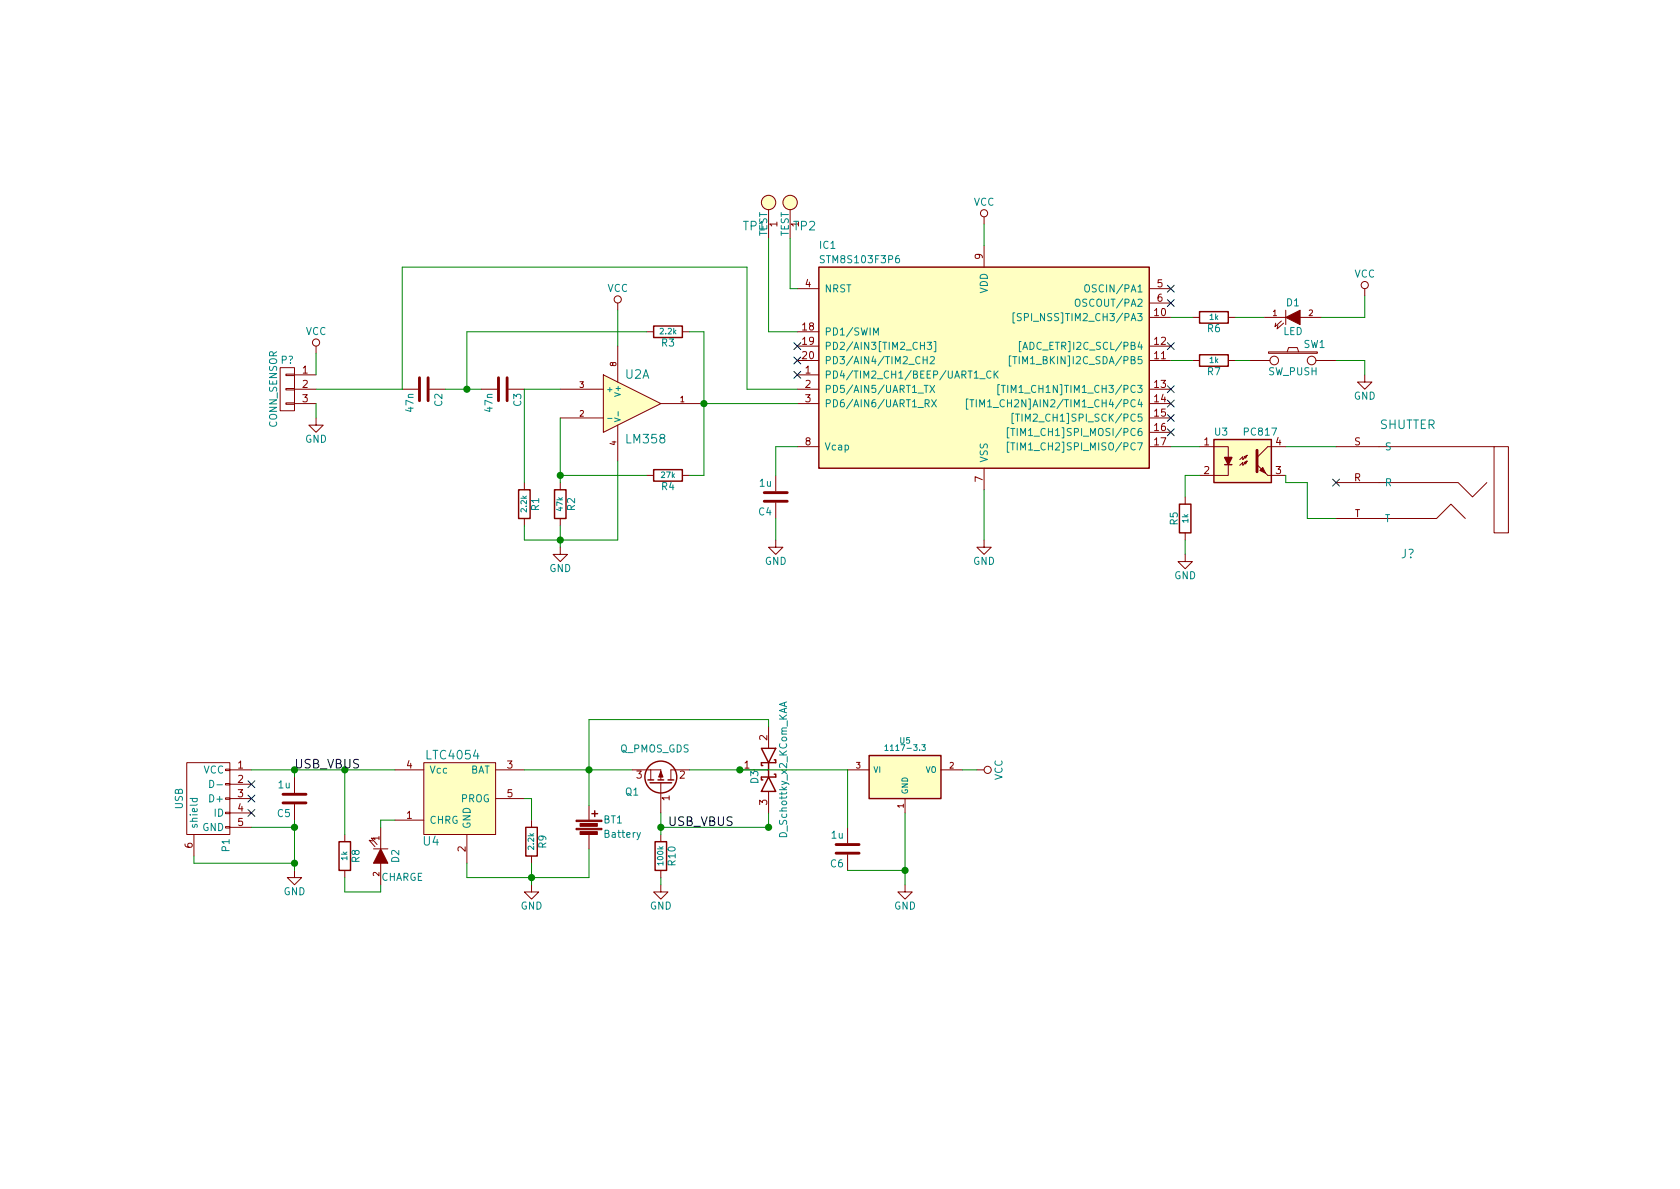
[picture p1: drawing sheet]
EESchema Schematic File Version 2
LIBS:root-rescue
LIBS:power
LIBS:device
LIBS:transistors
LIBS:conn
LIBS:linear
LIBS:regul
LIBS:74xx
LIBS:cmos4000
LIBS:adc-dac
LIBS:memory
LIBS:xilinx
LIBS:microcontrollers
LIBS:dsp
LIBS:microchip
LIBS:analog_switches
LIBS:motorola
LIBS:texas
LIBS:intel
LIBS:audio
LIBS:interface
LIBS:digital-audio
LIBS:philips
LIBS:display
LIBS:cypress
LIBS:siliconi
LIBS:opto
LIBS:atmel
LIBS:contrib
LIBS:valves
LIBS:lightning-cache
LIBS:sensor-cache
LIBS:root-cache
EELAYER 26 0
EELAYER END
$Descr A4 11693 8268
encoding utf-8
Sheet 3 3
Title "Lightning Trigger"
Date "25 May 2015"
Rev ""
Comp ""
Comment1 ""
Comment2 ""
Comment3 ""
Comment4 ""
$EndDescr
$Comp
L LM358-RESCUE-root U2
U 1 1
P 4400 2800
AR Path="/55617204" Ref="U2"  Part="1" 
AR Path="/55851916/55617204" Ref="U2"  Part="1" 
F 0 "U2" H 4350 3000 60  0000 L CNN
F 1 "LM358" H 4350 2550 60  0000 L CNN
F 2 "Housings_SOIC:SOIC-8_3.9x4.9mm_Pitch1.27mm" H 4400 2800 60  0001 C CNN
F 3 "" H 4400 2800 60  0000 C CNN
	1    4400 2800
	1    0    0    -1  
$EndComp
$Comp
L R R3
U 1 1
P 4650 2300
F 0 "R3" V 4730 2300 50  0000 C CNN
F 1 "2.2k" V 4650 2300 39  0000 C CNN
F 2 "Resistors_SMD:R_0603" V 4580 2300 30  0001 C CNN
F 3 "" H 4650 2300 30  0000 C CNN
	1    4650 2300
	0    1    1    0   
$EndComp
$Comp
L R R4
U 1 1
P 4650 3300
F 0 "R4" V 4730 3300 50  0000 C CNN
F 1 "27k" V 4650 3300 39  0000 C CNN
F 2 "Resistors_SMD:R_0603" V 4580 3300 30  0001 C CNN
F 3 "" H 4650 3300 30  0000 C CNN
	1    4650 3300
	0    1    1    0   
$EndComp
$Comp
L R R2
U 1 1
P 3900 3500
F 0 "R2" V 3980 3500 50  0000 C CNN
F 1 "47k" V 3900 3500 39  0000 C CNN
F 2 "Resistors_SMD:R_0603" V 3830 3500 30  0001 C CNN
F 3 "" H 3900 3500 30  0000 C CNN
	1    3900 3500
	1    0    0    -1  
$EndComp
$Comp
L R R1
U 1 1
P 3650 3500
F 0 "R1" V 3730 3500 50  0000 C CNN
F 1 "2.2k" V 3650 3500 39  0000 C CNN
F 2 "Resistors_SMD:R_0603" V 3580 3500 30  0001 C CNN
F 3 "" H 3650 3500 30  0000 C CNN
	1    3650 3500
	1    0    0    -1  
$EndComp
$Comp
L C C3
U 1 1
P 3500 2700
F 0 "C3" H 3525 2800 50  0000 L CNN
F 1 "47n" H 3525 2600 50  0000 L CNN
F 2 "Capacitors_SMD:C_0603" H 3538 2550 30  0001 C CNN
F 3 "" H 3500 2700 60  0000 C CNN
	1    3500 2700
	0    1    1    0   
$EndComp
$Comp
L C C2
U 1 1
P 2950 2700
F 0 "C2" H 2975 2800 50  0000 L CNN
F 1 "47n" H 2975 2600 50  0000 L CNN
F 2 "Capacitors_SMD:C_0603" H 2988 2550 30  0001 C CNN
F 3 "" H 2950 2700 60  0000 C CNN
	1    2950 2700
	0    1    1    0   
$EndComp
$Comp
L VCC #PWR2
U 1 1
P 2200 2450
F 0 "#PWR2" H 2200 2300 50  0001 C CNN
F 1 "VCC" H 2200 2600 50  0000 C CNN
F 2 "" H 2200 2450 60  0000 C CNN
F 3 "" H 2200 2450 60  0000 C CNN
	1    2200 2450
	1    0    0    -1  
$EndComp
$Comp
L VCC #PWR8
U 1 1
P 4300 2150
F 0 "#PWR8" H 4300 2000 50  0001 C CNN
F 1 "VCC" H 4300 2300 50  0000 C CNN
F 2 "" H 4300 2150 60  0000 C CNN
F 3 "" H 4300 2150 60  0000 C CNN
	1    4300 2150
	1    0    0    -1  
$EndComp
$Comp
L GND #PWR9
U 1 1
P 5400 3750
F 0 "#PWR9" H 5400 3500 50  0001 C CNN
F 1 "GND" H 5400 3600 50  0000 C CNN
F 2 "" H 5400 3750 60  0000 C CNN
F 3 "" H 5400 3750 60  0000 C CNN
	1    5400 3750
	1    0    0    -1  
$EndComp
$Comp
L GND #PWR6
U 1 1
P 3900 3800
F 0 "#PWR6" H 3900 3550 50  0001 C CNN
F 1 "GND" H 3900 3650 50  0000 C CNN
F 2 "" H 3900 3800 60  0000 C CNN
F 3 "" H 3900 3800 60  0000 C CNN
	1    3900 3800
	1    0    0    -1  
$EndComp
Wire Wire Line
	2200 2700 2800 2700
Wire Wire Line
	3100 2700 3350 2700
Wire Wire Line
	3650 2700 3900 2700
Wire Wire Line
	3900 2900 3900 3350
Wire Wire Line
	3650 3350 3650 2700
Wire Wire Line
	4500 2300 3250 2300
Wire Wire Line
	3250 2300 3250 2700
Connection ~ 3250 2700
Wire Wire Line
	4500 3300 3900 3300
Connection ~ 3900 3300
Wire Wire Line
	4900 3300 4800 3300
Wire Wire Line
	4900 2300 4900 3300
Wire Wire Line
	4900 2300 4800 2300
Connection ~ 4900 2800
Wire Wire Line
	3900 3650 3900 3800
Wire Wire Line
	3650 3650 3650 3750
Wire Wire Line
	3650 3750 4300 3750
Connection ~ 3900 3750
Wire Wire Line
	4300 3750 4300 3200
$Comp
L STM8S003F3P IC1
U 1 1
P 6850 2500
F 0 "IC1" H 5700 3300 50  0000 L CNN
F 1 "STM8S103F3P6" H 5700 3200 50  0000 L CNN
F 2 "Housings_SSOP:TSSOP-20_4.4x6.5mm_Pitch0.65mm" H 5700 1700 50  0001 L CIN
F 3 "" H 6800 2100 60  0000 C CNN
	1    6850 2500
	1    0    0    -1  
$EndComp
$Comp
L C C4
U 1 1
P 5400 3450
F 0 "C4" H 5425 3550 50  0000 L CNN
F 1 "1u" H 5425 3350 50  0000 L CNN
F 2 "Capacitors_SMD:C_0603" H 5438 3300 30  0001 C CNN
F 3 "" H 5400 3450 60  0000 C CNN
	1    5400 3450
	-1   0    0    1   
$EndComp
Wire Wire Line
	5550 3100 5400 3100
Wire Wire Line
	5400 3100 5400 3300
Wire Wire Line
	5400 3600 5400 3750
$Comp
L VCC #PWR12
U 1 1
P 6850 1550
F 0 "#PWR12" H 6850 1400 50  0001 C CNN
F 1 "VCC" H 6850 1700 50  0000 C CNN
F 2 "" H 6850 1550 60  0000 C CNN
F 3 "" H 6850 1550 60  0000 C CNN
	1    6850 1550
	1    0    0    -1  
$EndComp
$Comp
L GND #PWR13
U 1 1
P 6850 3750
F 0 "#PWR13" H 6850 3500 50  0001 C CNN
F 1 "GND" H 6850 3600 50  0000 C CNN
F 2 "" H 6850 3750 60  0000 C CNN
F 3 "" H 6850 3750 60  0000 C CNN
	1    6850 3750
	1    0    0    -1  
$EndComp
Wire Wire Line
	6850 3750 6850 3400
Wire Wire Line
	6850 1700 6850 1550
Wire Wire Line
	4900 2800 5550 2800
Wire Wire Line
	2800 2700 2800 1850
Wire Wire Line
	2800 1850 5200 1850
Wire Wire Line
	5200 1850 5200 2700
Wire Wire Line
	5200 2700 5550 2700
$Comp
L SW_PUSH SW1
U 1 1
P 9000 2500
F 0 "SW1" H 9150 2610 50  0000 C CNN
F 1 "SW_PUSH" H 9000 2420 50  0000 C CNN
F 2 "Buttons_Switches_ThroughHole:SW_PUSH" H 9000 2500 60  0001 C CNN
F 3 "" H 9000 2500 60  0000 C CNN
	1    9000 2500
	1    0    0    -1  
$EndComp
$Comp
L R R7
U 1 1
P 8450 2500
F 0 "R7" V 8530 2500 50  0000 C CNN
F 1 "1k" V 8450 2500 39  0000 C CNN
F 2 "Resistors_SMD:R_0603" V 8380 2500 30  0001 C CNN
F 3 "" H 8450 2500 30  0000 C CNN
	1    8450 2500
	0    1    1    0   
$EndComp
Wire Wire Line
	8150 2500 8300 2500
Wire Wire Line
	8600 2500 8700 2500
$Comp
L GND #PWR16
U 1 1
P 9500 2600
F 0 "#PWR16" H 9500 2350 50  0001 C CNN
F 1 "GND" H 9500 2450 50  0000 C CNN
F 2 "" H 9500 2600 60  0000 C CNN
F 3 "" H 9500 2600 60  0000 C CNN
	1    9500 2600
	1    0    0    -1  
$EndComp
Wire Wire Line
	9500 2600 9500 2500
Wire Wire Line
	9500 2500 9300 2500
$Comp
L LED-RESCUE-lightning D1
U 1 1
P 9000 2200
F 0 "D1" H 9000 2300 50  0000 C CNN
F 1 "LED" H 9000 2100 50  0000 C CNN
F 2 "LEDs:LED-3MM" H 9000 2200 60  0001 C CNN
F 3 "" H 9000 2200 60  0000 C CNN
	1    9000 2200
	1    0    0    -1  
$EndComp
$Comp
L R R6
U 1 1
P 8450 2200
F 0 "R6" V 8530 2200 50  0000 C CNN
F 1 "1k" V 8450 2200 39  0000 C CNN
F 2 "Resistors_SMD:R_0603" V 8380 2200 30  0001 C CNN
F 3 "" H 8450 2200 30  0000 C CNN
	1    8450 2200
	0    1    1    0   
$EndComp
$Comp
L VCC #PWR15
U 1 1
P 9500 2050
F 0 "#PWR15" H 9500 1900 50  0001 C CNN
F 1 "VCC" H 9500 2200 50  0000 C CNN
F 2 "" H 9500 2050 60  0000 C CNN
F 3 "" H 9500 2050 60  0000 C CNN
	1    9500 2050
	1    0    0    -1  
$EndComp
Wire Wire Line
	9500 2050 9500 2200
Wire Wire Line
	9500 2200 9200 2200
Wire Wire Line
	8800 2200 8600 2200
Wire Wire Line
	8300 2200 8150 2200
$Comp
L PC817 U3
U 1 1
P 8650 3200
F 0 "U3" H 8450 3400 50  0000 L CNN
F 1 "PC817" H 8650 3400 50  0000 L CNN
F 2 "Opto-Devices:Optocoupler_SMD_HandSoldering_KPC357_LTV35x_PC357_SingleChannel" H 8450 3000 50  0001 L CIN
F 3 "" H 8650 3200 50  0000 L CNN
	1    8650 3200
	1    0    0    -1  
$EndComp
$Comp
L R R5
U 1 1
P 8250 3600
F 0 "R5" V 8330 3600 50  0000 C CNN
F 1 "1k" V 8250 3600 39  0000 C CNN
F 2 "Resistors_SMD:R_0603" V 8180 3600 30  0001 C CNN
F 3 "" H 8250 3600 30  0000 C CNN
	1    8250 3600
	-1   0    0    1   
$EndComp
$Comp
L GND #PWR14
U 1 1
P 8250 3850
F 0 "#PWR14" H 8250 3600 50  0001 C CNN
F 1 "GND" H 8250 3700 50  0000 C CNN
F 2 "" H 8250 3850 60  0000 C CNN
F 3 "" H 8250 3850 60  0000 C CNN
	1    8250 3850
	1    0    0    -1  
$EndComp
Wire Wire Line
	8350 3300 8250 3300
Wire Wire Line
	8250 3300 8250 3450
Wire Wire Line
	8250 3750 8250 3850
Wire Wire Line
	8350 3100 8150 3100
Wire Wire Line
	8950 3100 9300 3100
Wire Wire Line
	8950 3300 8950 3350
Wire Wire Line
	8950 3350 9100 3350
$Comp
L Test_Point TP2
U 1 1
P 5500 1800
F 0 "TP2" H 5600 2000 60  0000 C BNN
F 1 "NRST" H 5550 1850 60  0001 C TNN
F 2 "Measurement_Points:Measurement_Point_Round-SMD-Pad_Small" H 5500 1800 60  0001 C CNN
F 3 "" H 5500 1800 60  0000 C CNN
	1    5500 1800
	1    0    0    -1  
$EndComp
$Comp
L Test_Point TP1
U 1 1
P 5350 1800
F 0 "TP1" H 5250 2000 60  0000 C BNN
F 1 "SWIM" H 5200 1850 60  0001 C TNN
F 2 "Measurement_Points:Measurement_Point_Round-SMD-Pad_Small" H 5350 1800 60  0001 C CNN
F 3 "" H 5350 1800 60  0000 C CNN
	1    5350 1800
	1    0    0    -1  
$EndComp
Wire Wire Line
	5550 2000 5500 2000
Wire Wire Line
	5500 2000 5500 1650
Wire Wire Line
	5550 2300 5350 2300
Wire Wire Line
	5350 2300 5350 1650
NoConn ~ 5550 2400
NoConn ~ 5550 2500
NoConn ~ 5550 2600
NoConn ~ 8150 2000
NoConn ~ 8150 2100
NoConn ~ 8150 2400
NoConn ~ 8150 2700
NoConn ~ 8150 2800
NoConn ~ 8150 2900
NoConn ~ 8150 3000
Wire Wire Line
	4300 2150 4300 2400
$Comp
L USB_OTG-RESCUE-lightning P1
U 1 1
P 1450 5550
F 0 "P1" H 1775 5425 50  0000 C CNN
F 1 "USB" H 1450 5750 50  0000 C CNN
F 2 "Connect:USB_Mini-B" V 1400 5450 60  0001 C CNN
F 3 "" V 1400 5450 60  0000 C CNN
	1    1450 5550
	0    -1   1    0   
$EndComp
$Comp
L GND #PWR3
U 1 1
P 2050 6050
F 0 "#PWR3" H 2050 5800 50  0001 C CNN
F 1 "GND" H 2050 5900 50  0000 C CNN
F 2 "" H 2050 6050 60  0000 C CNN
F 3 "" H 2050 6050 60  0000 C CNN
	1    2050 6050
	1    0    0    -1  
$EndComp
Wire Wire Line
	1750 5750 2050 5750
Wire Wire Line
	2050 5700 2050 6050
Wire Wire Line
	1350 5950 1350 6000
Wire Wire Line
	1350 6000 2050 6000
Connection ~ 2050 6000
NoConn ~ 1750 5650
NoConn ~ 1750 5550
NoConn ~ 1750 5450
$Comp
L LTC4054 U4
U 1 1
P 3150 5500
F 0 "U4" H 3000 5150 60  0000 C CNN
F 1 "LTC4054" H 3150 5750 60  0000 C CNN
F 2 "Housings_SOT-23_SOT-143_TSOT-6:SOT-23-5" H 3150 5500 60  0001 C CNN
F 3 "" H 3150 5500 60  0000 C CNN
	1    3150 5500
	1    0    0    -1  
$EndComp
$Comp
L R R8
U 1 1
P 2400 5950
F 0 "R8" V 2480 5950 50  0000 C CNN
F 1 "1k" V 2400 5950 39  0000 C CNN
F 2 "Resistors_SMD:R_0603" V 2330 5950 30  0001 C CNN
F 3 "" H 2400 5950 30  0000 C CNN
	1    2400 5950
	1    0    0    -1  
$EndComp
$Comp
L LED-RESCUE-lightning D2
U 1 1
P 2650 5950
F 0 "D2" H 2650 6050 50  0000 C CNN
F 1 "CHARGE" V 2800 6100 50  0000 C CNN
F 2 "LEDs:LED-3MM" H 2650 5950 60  0001 C CNN
F 3 "" H 2650 5950 60  0000 C CNN
	1    2650 5950
	0    1    1    0   
$EndComp
Wire Wire Line
	1750 5350 2750 5350
$Comp
L C C5
U 1 1
P 2050 5550
F 0 "C5" H 2075 5650 50  0000 L CNN
F 1 "1u" H 2075 5450 50  0000 L CNN
F 2 "Capacitors_SMD:C_0603" H 2088 5400 30  0001 C CNN
F 3 "" H 2050 5550 60  0000 C CNN
	1    2050 5550
	-1   0    0    1   
$EndComp
Wire Wire Line
	2050 5400 2050 5350
Connection ~ 2050 5350
Connection ~ 2050 5750
Wire Wire Line
	2400 5800 2400 5350
Connection ~ 2400 5350
Wire Wire Line
	2650 5750 2650 5700
Wire Wire Line
	2650 5700 2750 5700
Wire Wire Line
	2400 6100 2400 6200
Wire Wire Line
	2400 6200 2650 6200
Wire Wire Line
	2650 6200 2650 6150
$Comp
L GND #PWR5
U 1 1
P 3700 6150
F 0 "#PWR5" H 3700 5900 50  0001 C CNN
F 1 "GND" H 3700 6000 50  0000 C CNN
F 2 "" H 3700 6150 60  0000 C CNN
F 3 "" H 3700 6150 60  0000 C CNN
	1    3700 6150
	1    0    0    -1  
$EndComp
$Comp
L R R9
U 1 1
P 3700 5850
F 0 "R9" V 3780 5850 50  0000 C CNN
F 1 "2.2k" V 3700 5850 39  0000 C CNN
F 2 "Resistors_SMD:R_0603" V 3630 5850 30  0001 C CNN
F 3 "" H 3700 5850 30  0000 C CNN
	1    3700 5850
	1    0    0    -1  
$EndComp
Wire Wire Line
	3650 5550 3700 5550
Wire Wire Line
	3700 5550 3700 5700
$Comp
L Battery-RESCUE-lightning BT1
U 1 1
P 4100 5750
F 0 "BT1" H 4200 5800 50  0000 L CNN
F 1 "Battery" H 4200 5700 50  0000 L CNN
F 2 "Pin_Headers:Pin_Header_Straight_2x01" V 4100 5790 60  0001 C CNN
F 3 "" V 4100 5790 60  0000 C CNN
	1    4100 5750
	1    0    0    -1  
$EndComp
Wire Wire Line
	3700 6000 3700 6150
Wire Wire Line
	3250 6000 3250 6100
Wire Wire Line
	3250 6100 4100 6100
Connection ~ 3700 6100
Wire Wire Line
	4100 6100 4100 5900
Wire Wire Line
	4100 5000 4100 5600
Wire Wire Line
	3650 5350 4400 5350
$Comp
L Q_PMOS_GDS-RESCUE-lightning Q1
U 1 1
P 4600 5450
F 0 "Q1" V 4550 5300 50  0000 R CNN
F 1 "Q_PMOS_GDS" V 4850 5650 50  0000 R CNN
F 2 "Transistors_SMD:sc70" H 4800 5550 29  0001 C CNN
F 3 "" H 4600 5450 60  0000 C CNN
	1    4600 5450
	0    1    -1   0   
$EndComp
$Comp
L R R10
U 1 1
P 4600 5950
F 0 "R10" V 4680 5950 50  0000 C CNN
F 1 "100k" V 4600 5950 39  0000 C CNN
F 2 "Resistors_SMD:R_0603" V 4530 5950 30  0001 C CNN
F 3 "" H 4600 5950 30  0000 C CNN
	1    4600 5950
	1    0    0    -1  
$EndComp
$Comp
L D_Schottky_x2_KCom_KAA D3
U 1 1
P 5350 5350
F 0 "D3" H 5400 5250 50  0000 C CNN
F 1 "D_Schottky_x2_KCom_KAA" H 5350 5450 50  0000 C CNN
F 2 "Housings_SOT-23_SOT-143_TSOT-6:SOT-23" H 5350 5350 60  0001 C CNN
F 3 "" H 5350 5350 60  0000 C CNN
	1    5350 5350
	0    1    1    0   
$EndComp
Connection ~ 4100 5350
Wire Wire Line
	4600 5650 4600 5800
$Comp
L GND #PWR7
U 1 1
P 4600 6150
F 0 "#PWR7" H 4600 5900 50  0001 C CNN
F 1 "GND" H 4600 6000 50  0000 C CNN
F 2 "" H 4600 6150 60  0000 C CNN
F 3 "" H 4600 6150 60  0000 C CNN
	1    4600 6150
	1    0    0    -1  
$EndComp
Wire Wire Line
	4600 6100 4600 6150
Connection ~ 4600 5750
Text Label 2050 5350 0    60   ~ 0
USB_VBUS
Text Label 4650 5750 0    60   ~ 0
USB_VBUS
$Comp
L VCC #PWR11
U 1 1
P 6800 5350
F 0 "#PWR11" H 6800 5200 50  0001 C CNN
F 1 "VCC" H 6800 5500 50  0000 C CNN
F 2 "" H 6800 5350 60  0000 C CNN
F 3 "" H 6800 5350 60  0000 C CNN
	1    6800 5350
	0    1    1    0   
$EndComp
$Comp
L NCP1117ST33T3G-RESCUE-root U5
U 1 1
P 6300 5400
F 0 "U5" H 6300 5650 40  0000 C CNN
F 1 "1117-3.3" H 6300 5600 40  0000 C CNN
F 2 "Housings_SOT-23_SOT-143_TSOT-6:SOT-23" H 6300 5400 60  0001 C CNN
F 3 "" H 6300 5400 60  0000 C CNN
	1    6300 5400
	1    0    0    -1  
$EndComp
$Comp
L GND #PWR10
U 1 1
P 6300 6150
F 0 "#PWR10" H 6300 5900 50  0001 C CNN
F 1 "GND" H 6300 6000 50  0000 C CNN
F 2 "" H 6300 6150 60  0000 C CNN
F 3 "" H 6300 6150 60  0000 C CNN
	1    6300 6150
	1    0    0    -1  
$EndComp
Wire Wire Line
	6300 5650 6300 6150
Wire Wire Line
	6700 5350 6800 5350
$Comp
L C C6
U 1 1
P 5900 5900
F 0 "C6" H 5925 6000 50  0000 L CNN
F 1 "1u" H 5925 5800 50  0000 L CNN
F 2 "Capacitors_SMD:C_0603" H 5938 5750 30  0001 C CNN
F 3 "" H 5900 5900 60  0000 C CNN
	1    5900 5900
	-1   0    0    1   
$EndComp
Wire Wire Line
	5900 5350 5900 5750
Wire Wire Line
	5900 6050 6300 6050
Connection ~ 6300 6050
$Comp
L GND #PWR1
U 1 1
P 2200 2900
F 0 "#PWR1" H 2200 2650 50  0001 C CNN
F 1 "GND" H 2200 2750 50  0000 C CNN
F 2 "" H 2200 2900 60  0000 C CNN
F 3 "" H 2200 2900 60  0000 C CNN
	1    2200 2900
	1    0    0    -1  
$EndComp
Wire Wire Line
	4100 5000 5350 5000
Wire Wire Line
	5350 5000 5350 5050
Wire Wire Line
	5350 5650 5350 5750
Connection ~ 5350 5750
Wire Wire Line
	5350 5750 4600 5750
Wire Wire Line
	4800 5350 5900 5350
Connection ~ 5150 5350
$Comp
L CONN_01X03 P?
U 1 1
P 2000 2700
F 0 "P?" H 2000 2900 50  0000 C CNN
F 1 "CONN_SENSOR" V 2100 2700 50  0000 C CNN
F 2 "" H 2000 2700 60  0000 C CNN
F 3 "" H 2000 2700 60  0000 C CNN
	1    2000 2700
	-1   0    0    -1  
$EndComp
Wire Wire Line
	2200 2800 2200 2900
Wire Wire Line
	2200 2600 2200 2450
$Comp
L PHJACK-ST J?
U 1 1
P 9800 3400
F 0 "J?" H 9800 2950 60  0000 C CNN
F 1 "SHUTTER" H 9800 3850 60  0000 C CNN
F 2 "" H 9800 3400 60  0000 C CNN
F 3 "" H 9800 3400 60  0000 C CNN
	1    9800 3400
	-1   0    0    -1  
$EndComp
NoConn ~ 9300 3350
Wire Wire Line
	9100 3350 9100 3600
Wire Wire Line
	9100 3600 9300 3600
$EndSCHEMATC
